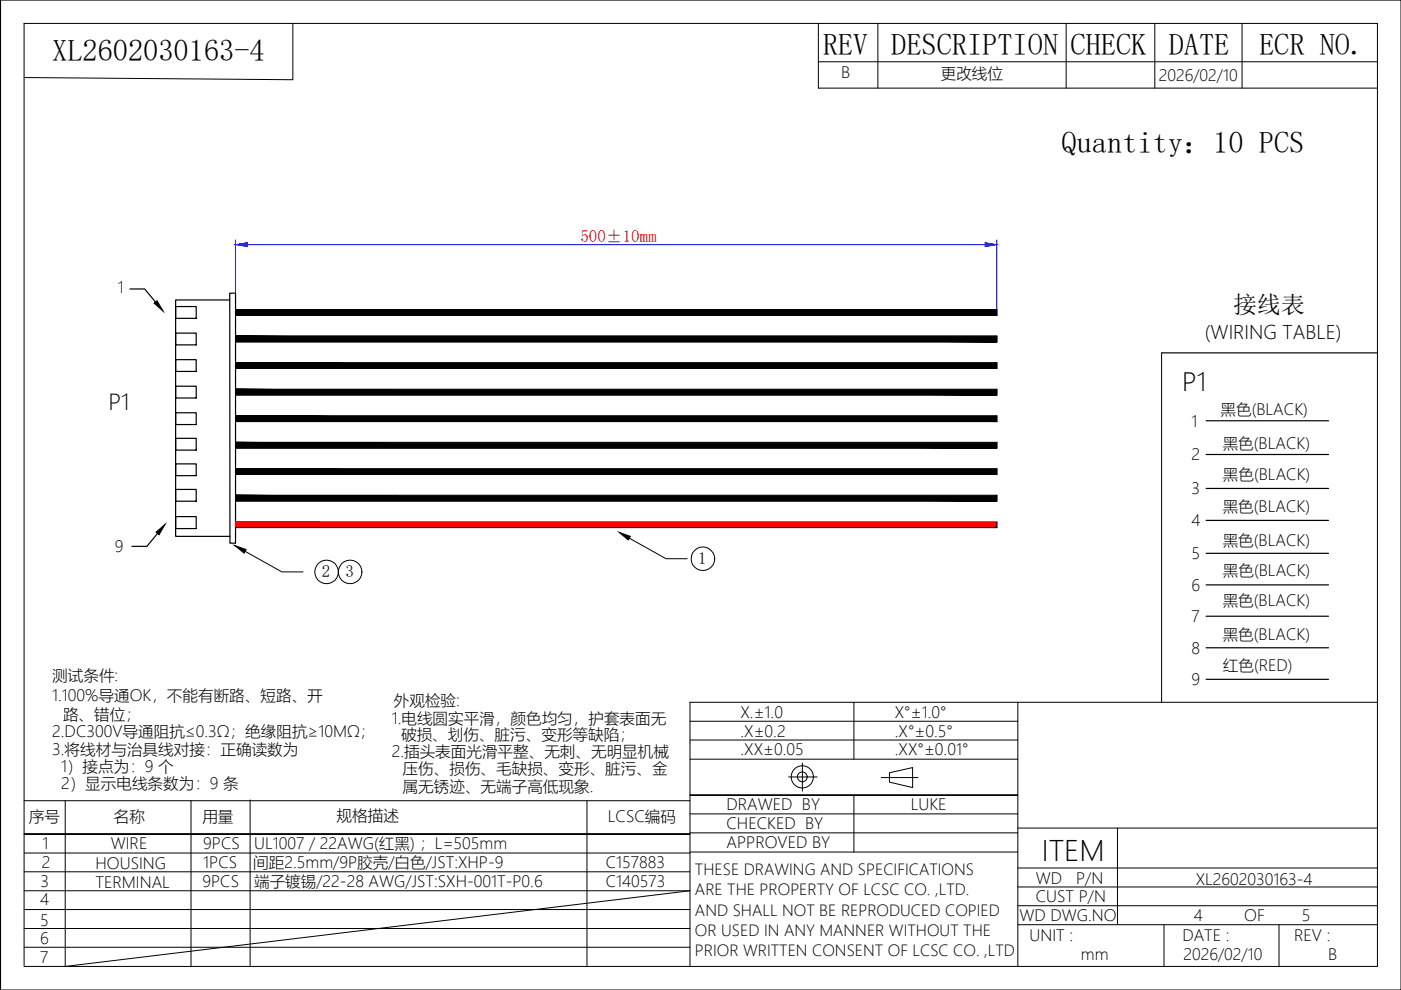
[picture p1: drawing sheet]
<svg xmlns="http://www.w3.org/2000/svg" width="297mm" height="210mm" viewBox="0 0 297 210" stroke-linecap="round" stroke-linejoin="round" font-family="sans-serif">
<!-- layer: 0 -->
<g fill="none" stroke="#000" stroke-width=".21">
<path d="M.1 0h296.9v209.9h-296.9zM297 0h-296.9v209.9M5.1 5h286.9v199.9h-286.9zM62.1 5v11.9l-57-.5M173.5 13.1h118.5M173.5 5v13.7h118.5M186.1 5v13.7M226 5v13.7M244.8 5v13.7M263.3 5v13.7M246.3 74.8v74.1M146.3 156.9h69.5"/>
<path d="M146.3 152.9h69.5M181 148.9v12.1M215.8 148.9v56M292 148.9h-145.7v56M5.1 169.8h141.2M13.8 169.8v35.1M40.5 169.8v35.1M53 169.6v35.1M124.4 169.8v35.1M146.3 176.8h-141.2h141.2M146.3 176.6h69.5M146.3 172.6h69.5"/>
<path d="M146.3 161h69.5M167.2 164.7h6.1M170.1 161.8v5.9M181 168.6v12.1M186.8 164.9h7.8M188.6 163.8l4.9-1.1v4.3l-4.9-1.2zM215.8 168.6h-69.5h69.5M215.8 175.6h76.2M236.9 175.6v20.5M5.1 196.9h141.2M5.1 192.8h141.2M5.1 188.9h141.2"/>
<path d="M5.1 184.8h141.2M5.1 180.9h141.2M146.3 180.7h69.5M215.8 196.1h76.2M215.8 192h76.2M215.8 188.1h76.2M215.8 184h76.2M246.8 196.1v8.8M271.2 196.1v8.8M5.1 200.8h141.2"/>
<circle cx="170.1" cy="164.7" r="2.35"/>
<circle cx="170.1" cy="164.7" r="1.04"/>
</g>
<path d="M246.3 74.8h45.7M255.7 96.4h26M255.7 89.2h26M255.7 103.6h26M255.7 110.3h26M255.7 117.3h26M255.7 124h26M255.7 130.7h26M255.7 137.3h26M255.7 144h26" fill="none" stroke="#000" stroke-width=".25"/>
<!-- layer: 1 -->
<g fill="none" stroke="#000" stroke-width=".21">
<path d="M49.9 65.6h161.5v1.3h-161.5M49.9 71.3h161.5v1.2h-161.5M211.4 76.9v1.2h-161.5M211.4 82.5v1.2h-161.5M211.4 88.2v1.2h-161.5M211.4 93.8v1.2h-161.5M211.4 99.4v1.2h-161.5M52 116.9l7.8 4.4h4.4M133.4 114.1l7.8 4.4h4.5M211.4 105v1.2h-161.5M211.4 110.6v1.3h-161.5M146.3 188.9l-132.5 16"/>
<circle cx="149" cy="118.5" r="2.5"/>
<circle cx="69.2" cy="121.3" r="2.5"/>
<circle cx="74.2" cy="121.3" r="2.5"/>
</g>
<!-- layer: 0 -->
<path d="M49.9 50.9v11.3M52.4 51.9h156.5M211.4 50.9v14.7" fill="none" stroke="#00f" stroke-width=".21"/>
<g fill="#00f" stroke="#00f" stroke-width=".21">
<path d="M49.9 51.9l2.5-.5v.9z"/>
<path d="M208.9 51.4l2.5 .5-2.5 .4z"/>
</g>
<!-- layer: 1 -->
<g fill="#000" stroke="#000" stroke-width=".21">
<path d="M49.8 115.7l2.4 .8-.4 .8zM131.3 112.9l2.3 .8-.4 .8z"/>
<path d="M49.9 65.6l161.5 1.3v-1.3zM49.9 65.6l161.5 1.3h-161.5z"/>
<path d="M49.9 71.3l161.5 1.2v-1.2zM49.9 71.3l161.5 1.2h-161.5z"/>
<path d="M49.9 76.9l161.5 1.2v-1.2zM49.9 76.9l161.5 1.2h-161.5z"/>
<path d="M49.9 82.5l161.5 1.2v-1.2zM49.9 82.5l161.5 1.2h-161.5z"/>
<path d="M49.9 88.2l161.5 1.2v-1.2zM49.9 88.2l161.5 1.2h-161.5z"/>
<path d="M49.9 93.8l161.5 1.2v-1.2zM49.9 93.8l161.5 1.2h-161.5z"/>
<path d="M49.9 99.4l161.5 1.2v-1.2zM49.9 99.4l161.5 1.2h-161.5z"/>
<path d="M49.9 105l161.5 1.2v-1.2zM49.9 105l161.5 1.2h-161.5z"/>
</g>
<!-- layer: 0 -->
<g fill="none" stroke="#000" stroke-width=".25">
<path d="M27.5 61.3h3.2l2.3 2.7M37.2 63.6h11.5v-1.4h1.2v53h-1.1v-1.5h-11.6zM37.2 65h4.4v2.5h-4.4zM37.2 70.6h4.4v2.5h-4.4zM37.2 76.3h4.4v2.5h-4.4zM48.7 63.6l.1 50.1M37.2 92.9h4.4v2.5h-4.4zM37.2 81.9h4.4v2.5h-4.4zM37.2 87.5h4.4v2.5h-4.4zM37.2 98.4h4.4v2.5h-4.4zM33.4 113.1l-2.3 2.7h-3.1M37.2 109.5h4.4v2.6h-4.4z"/>
<path d="M37.2 103.8h4.4v2.5h-4.4z"/>
</g>
<path d="M32.7 64.3l.6-.5 1.3 2.2zM33.1 112.8l1.9-1.6-1.3 2.2z" fill="#000" stroke="#000" stroke-width=".21"/>
<!-- layer: 1 -->
<path d="M49.9 110.6l161.5 1.3v-1.3zM49.9 110.6l161.5 1.3h-161.5z" fill="#f00" stroke="#f00" stroke-width=".21"/>
<g font-size="6.4">
<text x="174.4" y="11.7">REV</text>
<text x="189" y="11.7">DESCRIPTION</text>
<text x="227" y="11.7">CHECK</text>
<text x="247.8" y="11.7">DATE</text>
<text x="266.9" y="11.7">ECR NO.</text>
<text x="11.1" y="12.9">XL2602030163-4</text>
<text x="225.1" y="32.4">Quantity：10 PCS</text>
</g>
<text font-size="5.9" x="220.9" y="182.5">ITEM</text>
<text font-size="5.3" x="250.6" y="82.8">P1</text>
<text font-size="5.1" x="261.5" y="66.4">接线表</text>
<text font-size="4.6" x="23" y="87">P1</text>
<text font-size="4" x="255.5" y="71.8">(WIRING TABLE)</text>
<text font-size="3.6" fill="#f00" x="123.1" y="51.2">500±10mm</text>
<g font-size="3.6">
<text x="148" y="119.6">1</text>
<text x="68.2" y="122.4">2</text>
<text x="73.2" y="122.4">3</text>
</g>
<g font-size="3.3">
<text x="178.3" y="16.4">B</text>
<text x="199.5" y="16.7">更改线位</text>
<text x="245.7" y="17.2">2026/02/10</text>
<text x="25" y="62.1">1</text>
<text x="258.8" y="88">黑色(BLACK)</text>
<text x="252.6" y="90.5">1</text>
<text x="259.2" y="95.2">黑色(BLACK)</text>
<text x="252.6" y="97.6">2</text>
<text x="259.3" y="101.8">黑色(BLACK)</text>
<text x="252.6" y="104.8">3</text>
<text x="252.6" y="111.6">4</text>
<text x="259.2" y="108.5">黑色(BLACK)</text>
<text x="24.4" y="117.1">9</text>
<text x="252.6" y="118.6">5</text>
<text x="259.2" y="115.7">黑色(BLACK)</text>
<text x="252.6" y="125.3">6</text>
<text x="259.3" y="122.2">黑色(BLACK)</text>
<text x="252.6" y="131.9">7</text>
<text x="259.2" y="128.5">黑色(BLACK)</text>
<text x="259.2" y="135.7">黑色(BLACK)</text>
<text x="252.6" y="138.6">8</text>
<text x="259.3" y="142.3">红色(RED)</text>
<text x="11.1" y="144.3">测试条件:</text>
<text x="11.1" y="148.7">1.100%导通OK，不能有断路、短路、开</text>
<text x="83.5" y="149.6">外观检验:</text>
<text x="252.6" y="145.3">9</text>
<text x="13.4" y="152.6">路、错位；</text>
<text x="83" y="153.5">1.电线圆实平滑，颜色均匀，护套表面无</text>
<text x="157" y="152.2">X.±1.0</text>
<text x="189.7" y="152.2">X°±1.0°</text>
<text x="11.1" y="156.3">2.DC300V导通阻抗≤0.3Ω；绝缘阻抗≥10MΩ；</text>
<text x="11.1" y="160.1">3.将线材与治具线对接：正确读数为</text>
<text x="83" y="160.5">2.插头表面光滑平整、无刺、无明显机械</text>
<text x="85" y="156.8">破损、划伤、脏污、变形等缺陷；</text>
<text x="157" y="156.2">.X±0.2</text>
<text x="157" y="160.1">.XX±0.05</text>
<text x="189.7" y="156.2">.X°±0.5°</text>
<text x="189.7" y="160.1">.XX°±0.01°</text>
<text x="12.9" y="163.7">1）接点为：9 个</text>
<text x="12.9" y="167.3">2）显示电线条数为：9 条</text>
<text x="85.4" y="164">压伤、损伤、毛缺损、变形、脏污、金</text>
<text x="85.4" y="167.8">属无锈迹、无端子高低现象.</text>
<text x="154" y="171.8">DRAWED BY</text>
<text x="193.1" y="171.7">LUKE</text>
<text x="6.1" y="174.3">序号</text>
<text x="9" y="180">1</text>
<text x="23.5" y="179.9">WIRE</text>
<text x="24.2" y="174.3">名称</text>
<text x="42.9" y="174.3">用量</text>
<text x="43.1" y="180">9PCS</text>
<text x="71.4" y="174">规格描述</text>
<text x="128.9" y="174.3">LCSC编码</text>
<text x="154" y="179.7">APPROVED BY</text>
<text x="154" y="175.7">CHECKED BY</text>
<text x="8.9" y="184">2</text>
<text x="20.3" y="184.2">HOUSING</text>
<text x="43.1" y="184">1PCS</text>
<text x="53.7" y="184">间距2.5mm/9P胶壳/白色/JST:XHP-9</text>
<text x="53.9" y="180.1">UL1007 / 22AWG(红黑) ；L=505mm</text>
<text x="128.4" y="184">C157883</text>
<text x="8.5" y="191.9">4</text>
<text x="8.6" y="188">3</text>
<text x="20.3" y="188.2">TERMINAL</text>
<text x="42.9" y="188">9PCS</text>
<text x="53.9" y="188">端子镀锡/22-28 AWG/JST:SXH-001T-P0.6</text>
<text x="128.4" y="188">C140573</text>
<text x="219.6" y="187.4">WD</text>
<text x="219.6" y="191.2">CUST P/N</text>
<text x="228.1" y="187.4">P/N</text>
<text x="253.5" y="187.6">XL2602030163-4</text>
<text x="8.5" y="196.2">5</text>
<text x="216.1" y="195.2">WD DWG.NO</text>
<text x="253.1" y="195.3">4</text>
<text x="263.8" y="195.3">OF</text>
<text x="276" y="195.3">5</text>
<text x="8.5" y="200.1">6</text>
<text x="218.3" y="199.6">UNIT :</text>
<text x="229.2" y="203.5">mm</text>
<text x="250.7" y="199.6">DATE :</text>
<text x="250.9" y="203.5">2026/02/10</text>
<text x="274.4" y="199.6">REV :</text>
<text x="281.6" y="203.5">B</text>
<text x="8.5" y="204.2">7</text>
</g>
<g font-size="3.2">
<text x="147.3" y="185.4">THESE DRAWING AND SPECIFICATIONS</text>
<text x="147.3" y="189.7">ARE THE PROPERTY OF LCSC CO. ,LTD.</text>
<text x="147.3" y="194.1">AND SHALL NOT BE REPRODUCED COPIED</text>
<text x="147.3" y="198.4">OR USED IN ANY MANNER WITHOUT THE</text>
<text x="147.3" y="202.7">PRIOR WRITTEN CONSENT OF LCSC CO. ,LTD</text>
</g>
</svg>
